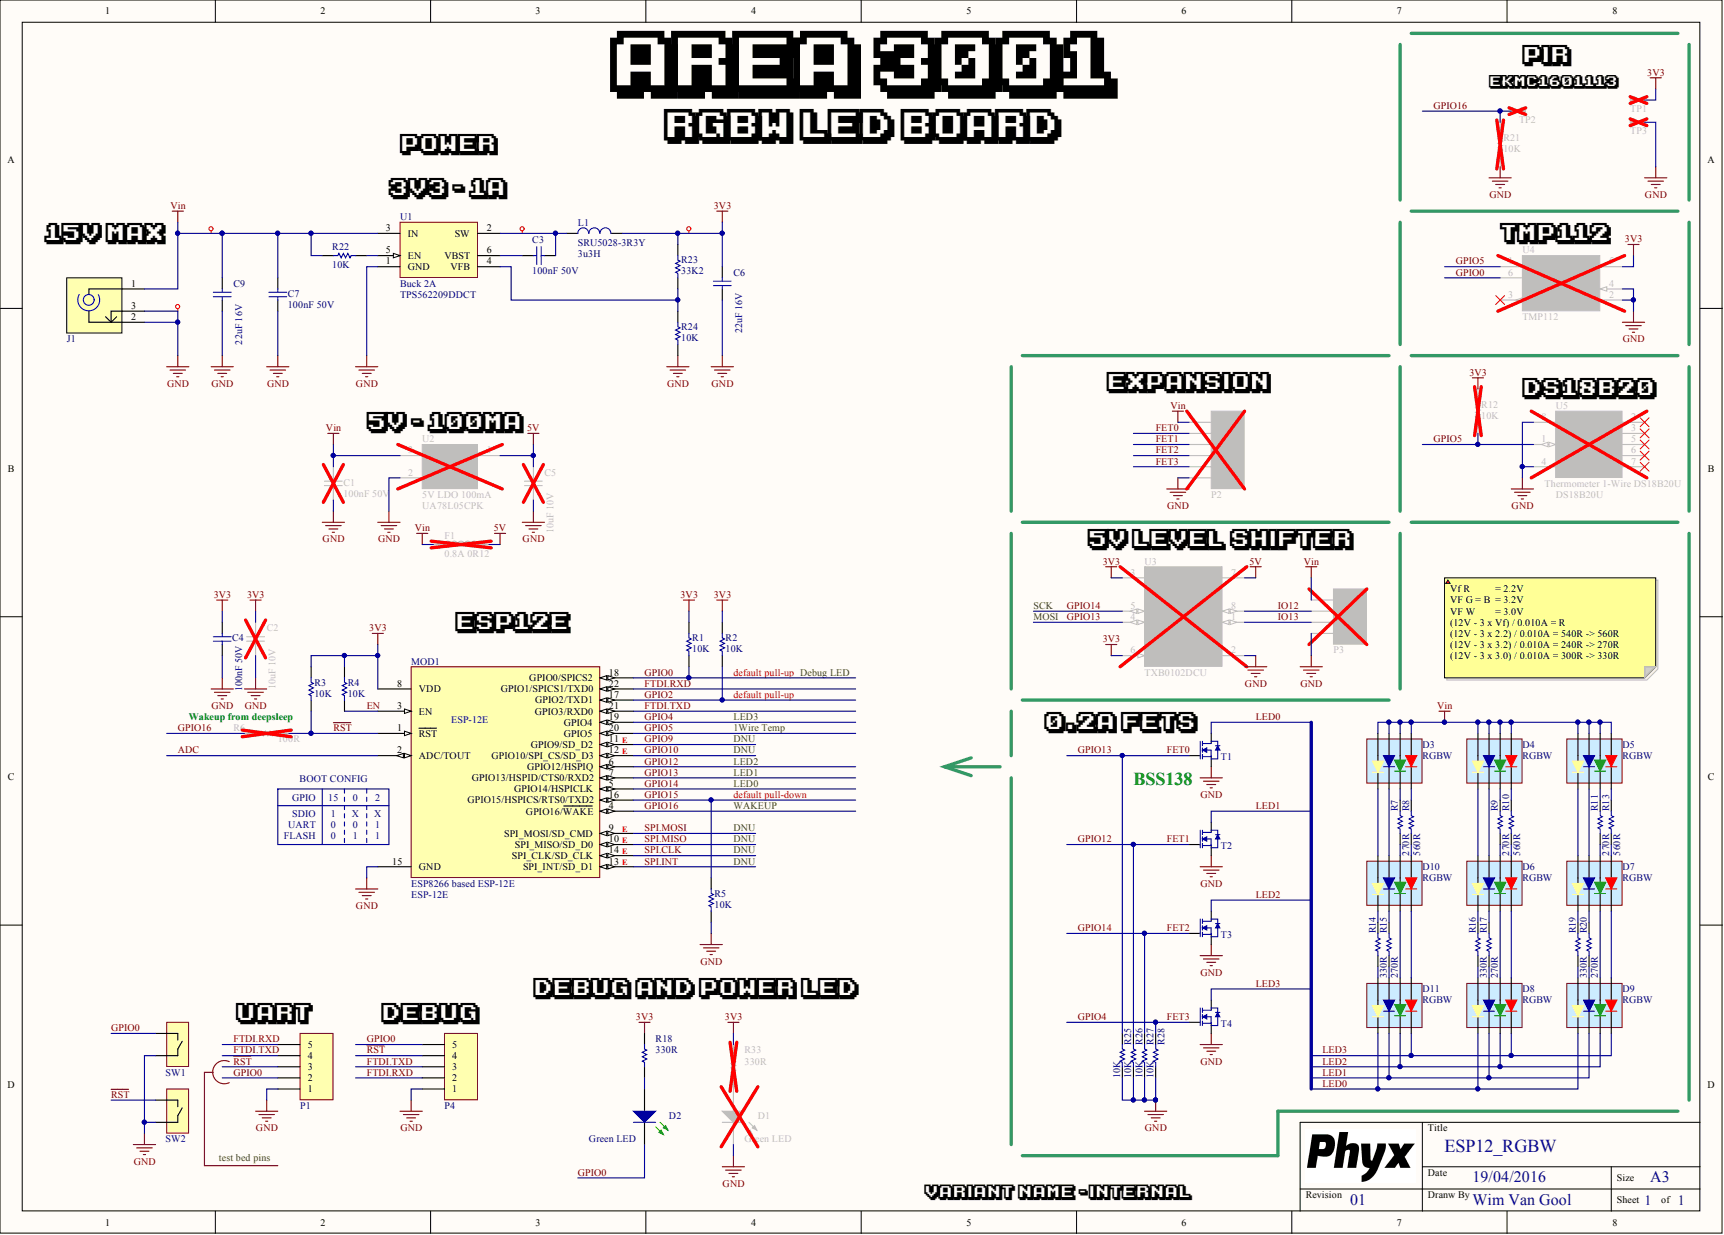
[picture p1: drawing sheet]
# Altium project ESP12_RGBW_01.PrjPcb
PCB_ENGINEER: WimVG; PCB_REV: 01; PCB_TITLE: ESP12_RGBW
1 sheet, 70 parts. Net scope: global (net labels, ports and power ports of the same name join across sheets).
Board file: ESP12_RGBW_01.PcbDoc

## Sheet ESP12_RGBW_01.SchDoc: ESP12_RGBW
size A3; Date: 19/04/2016; DrawnBy: Wim Van Gool; Revision: 01; SheetNumber: 1; SheetTotal: 1; PageSetup: Record=PageOptions¦CenterHorizontal=True¦CenterVertical=True¦PrintScale=0.70¦XCorrection=1.00¦YCorrection=1.00¦PrintKind=1¦BorderSize=5000000¦LeftOffset=0¦BottomOffset=0¦Orientation=2¦PaperLength=1000¦PaperWidth=1000¦Scale=100¦PaperSource=15¦PrintQuality=600¦MediaType=1¦DitherType=10¦PrintScaleMode=1¦PaperKind=A4 (210 x 297 mm)¦PaperIndex=9

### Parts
C1  value 100nF 50V  [C0603_N]  (hidden comment: CAP_CERAMIC)
C2  value 10uF 10V  [C0805_N]  (hidden comment: CAP_CERAMIC)
C3  value 100nF 50V  [C0603_N]  (hidden comment: CAP_CERAMIC)
C4  value 100nF 50V  [C0603_N]  (hidden comment: CAP_CERAMIC)
C5  value 10uF 10V  [C0805_N]  (hidden comment: CAP_CERAMIC)
C6  value 22uF 16V  [C1206_N]  (hidden comment: CAP_CERAMIC)
C7  value 100nF 50V  [C0603_N]  (hidden comment: CAP_CERAMIC)
C9  value 22uF 16V  [C1206_N]  (hidden comment: CAP_CERAMIC)
D1  Green LED  [LED_0805_GR]
D2  Green LED  [LED_0805_GR]
D3  value RGBW  [LED_5050_RGBW_PLCC8]  (hidden comment: 5050 RGBW LED)
D4  value RGBW  [LED_5050_RGBW_PLCC8]  (hidden comment: 5050 RGBW LED)
D5  value RGBW  [LED_5050_RGBW_PLCC8]  (hidden comment: 5050 RGBW LED)
D6  value RGBW  [LED_5050_RGBW_PLCC8]  (hidden comment: 5050 RGBW LED)
D7  value RGBW  [LED_5050_RGBW_PLCC8]  (hidden comment: 5050 RGBW LED)
D8  value RGBW  [LED_5050_RGBW_PLCC8]  (hidden comment: 5050 RGBW LED)
D9  value RGBW  [LED_5050_RGBW_PLCC8]  (hidden comment: 5050 RGBW LED)
D10  value RGBW  [LED_5050_RGBW_PLCC8]  (hidden comment: 5050 RGBW LED)
D11  value RGBW  [LED_5050_RGBW_PLCC8]  (hidden comment: 5050 RGBW LED)
F1  value 0.8A 0R12  [L0805]  (hidden comment: FERRITE)
J1  Socket RA 3.5 with 1.35 barrel  [DC-003]  (value not drawn)
L1  SRU5028-3R3Y  value 3u3H  [BRNS_SRU5028]
MOD1  ESP8266 based ESP-12E  value ESP-12E  [ESP-12E]
P1  Header 5  [HDR1X5]  (value not drawn)
P2  Header 6  [HDR1X6]  (value not drawn)
P3  Header 4  [HDR1X4]  (value not drawn)
P4  Header 1.0mm RA Shrouded 5  [WE_665105131822]  (value not drawn)
R1  value 10K  [R0603_N]  (hidden comment: RESISTOR)
R2  value 10K  [R0603_N]  (hidden comment: RESISTOR)
R3  value 10K  [R0603_N]  (hidden comment: RESISTOR)
R4  value 10K  [R0603_N]  (hidden comment: RESISTOR)
R5  value 10K  [R0603_N]  (hidden comment: RESISTOR)
R6  value 100R  [R0603_N]  (hidden comment: RESISTOR)
R7  value 270R  [R0603_N]  (hidden comment: RESISTOR)
R8  value 560R  [R0603_N]  (hidden comment: RESISTOR)
R9  value 270R  [R0603_N]  (hidden comment: RESISTOR)
R10  value 560R  [R0603_N]  (hidden comment: RESISTOR)
R11  value 270R  [R0603_N]  (hidden comment: RESISTOR)
R12  value 10K  [R0603_N]  (hidden comment: RESISTOR)
R13  value 560R  [R0603_N]  (hidden comment: RESISTOR)
R14  value 330R  [R0603_N]  (hidden comment: RESISTOR)
R15  value 270R  [R0603_N]  (hidden comment: RESISTOR)
R16  value 330R  [R0603_N]  (hidden comment: RESISTOR)
R17  value 270R  [R0603_N]  (hidden comment: RESISTOR)
R18  value 330R  [R0603_N]  (hidden comment: RESISTOR)
R19  value 330R  [R0603_N]  (hidden comment: RESISTOR)
R20  value 270R  [R0603_N]  (hidden comment: RESISTOR)
R21  value 10K  [R0603_N]  (hidden comment: RESISTOR)
R22  value 10K  [R0603_N]  (hidden comment: RESISTOR)
R23  value 33K2  [R0603_N]  (hidden comment: RESISTOR)
R24  value 10K  [R0603_N]  (hidden comment: RESISTOR)
R25  value 10K  [R0603_N]  (hidden comment: RESISTOR)
R26  value 10K  [R0603_N]  (hidden comment: RESISTOR)
R27  value 10K  [R0603_N]  (hidden comment: RESISTOR)
R28  value 10K  [R0603_N]  (hidden comment: RESISTOR)
R33  value 330R  [R0603_N]  (hidden comment: RESISTOR)
SW1  LP SMD tact sw  [CK_KMR4]  (value not drawn)
SW2  LP SMD tact sw  [CK_KMR4]  (value not drawn)
T1  0.2A N-Ch MOSFET Vgs 3.2  [SOT23-3]  (value not drawn)
T2  0.2A N-Ch MOSFET Vgs 3.2  [SOT23-3]  (value not drawn)
T3  0.2A N-Ch MOSFET Vgs 3.2  [SOT23-3]  (value not drawn)
T4  0.2A N-Ch MOSFET Vgs 3.2  [SOT23-3]  (value not drawn)
TP1  TEST_PAD  [TP_0.8mm_0.4mm]  (value not drawn)
TP2  TEST_PAD  [TP_0.8mm_0.4mm]  (value not drawn)
TP3  TEST_PAD  [TP_0.8mm_0.4mm]  (value not drawn)
U1  Buck 2A  value TPS562209DDCT  [TI_DDC_R-PDSO-G6]
U2  5V LDO 100mA  value UA78L05CPK  [TI_PK]
U3  value TXB0102DCU  [TI_DCU_R-PDSO-G8]  (hidden comment: 2-bit Bi Level translator, 15kV ESD)
U4  value TMP112  [TI_DRL_R-PDSO-N6]  (hidden comment: I2C Temp sensor High Accuracy)
U5  Thermometer 1-Wire DS18B20U  value DS18B20U  [MAX_uSOP8]

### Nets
3V3: C2.1 C4.1 C6.1 L1.2 MOD1.8(VDD) R1.1 R2.1 R3.1 R4.1 R12.1 R18.1 R23.1 R33.1 TP1.1 U3.3(VCCA) U3.6(OE) U4.5(Vcc)
5V: C5.1 F1.2 U2.1(OUT) U3.7(VCCB)
GND: C1.2 C2.2 C4.2 C5.2 C6.2 C7.1 C9.2 D1.2(K) J1.2 J1.3 MOD1.15(GND) P1.1 P2.1 P3.1 P4.1 R5.2 R21.2 R24.2 R25.2 R26.2 R27.2 R28.2 SW1.2 SW2.2 T1.2(S) T2.2(S) T3.2(S) T4.2(S) TP3.1 U1.1(GND) U2.2(GND) U3.2(GND) U4.2(GND) U4.4(A0) U5.4(GND) U5.8(VDD)
Vin: C1.1 C7.2 C9.1 D3.1(RA) D3.3(GA) D3.5(BA) D3.7(WA) D4.1(RA) D4.3(GA) D4.5(BA) D4.7(WA) D5.1(RA) D5.3(GA) D5.5(BA) D5.7(WA) F1.1 J1.1 P2.6 P3.4 R22.1 U1.3(IN) U2.3(IN)
ADC: MOD1.2(ADC/TOUT)
EN: MOD1.3(EN) R4.2
FET0: MOD1.7(GPIO13/HSPID/CTS0/RXD2) P2.5 R25.1 T1.1(G) U3.4(A2)  [also labelled GPIO13]
FET1: MOD1.6(GPIO12/HSPIQ) P2.4 R26.1 T2.1(G)  [also labelled GPIO12]
FET2: MOD1.5(GPIO14/HSPICLK) P2.3 R27.1 T3.1(G) U3.5(A1)  [also labelled GPIO14]
FET3: MOD1.19(GPIO4) P2.2 R28.1 T4.1(G)  [also labelled GPIO4]
FTDI.RXD: MOD1.22(GPIO1/SPICS1/TXD0) P1.5 P4.2
FTDI.TXD: MOD1.21(GPIO3/RXD0) P1.4 P4.3
GPIO0: D2.2(K) MOD1.18(GPIO0/SPICS2) P1.2 P4.5 R1.2 SW1.1 U4.6(SDA)
GPIO2: MOD1.17(GPIO2/TXD1) R2.2
GPIO5: MOD1.20(GPIO5) R12.2 U4.1(SCL) U5.1(DQ)
GPIO9: MOD1.11(GPIO9/SD_D2)
GPIO10: MOD1.12(GPIO10/SPI_CS/SD_D3)
GPIO15: MOD1.16(GPIO15/HSPICS/RTS0/TXD2) R5.1
GPIO16: MOD1.4(GPIO16/~{WAKE}) R6.2 R21.1 TP2.1
IO12: P3.3 U3.8(B1)
IO13: P3.2 U3.1(B2)
LED0: D8.8(WC) D9.8(WC) D11.8(WC) T1.3(D)
LED1: D8.6(BC) D9.6(BC) D11.6(BC) T2.3(D)
LED2: D8.4(GC) D9.4(GC) D11.4(GC) T3.3(D)
LED3: D8.2(RC) D9.2(RC) D11.2(RC) T4.3(D)
~{RST}: MOD1.1(~{RST}) P1.3 P4.4 R3.2 R6.1 SW2.1
SPI.CLK: MOD1.14(SPI_CLK/SD_CLK)
SPI.INT: MOD1.13(SPI_INT/SD_D1)
SPI.MISO: MOD1.10(SPI_MISO/SD_D0)
SPI.MOSI: MOD1.9(SPI_MOSI/SD_CMD)
NetC3_1: C3.1 U1.6(VBST)
NetC3_2: C3.2 L1.1 U1.2(SW)
NetD1_1: D1.1(A) R33.2
NetD2_1: D2.1(A) R18.2
NetD3_2: D3.2(RC) R8.1
NetD3_4: D3.4(GC) R7.1
NetD3_6: D3.6(BC) D10.5(BA)
NetD3_8: D3.8(WC) D10.7(WA)
NetD4_2: D4.2(RC) R10.1
NetD4_4: D4.4(GC) R9.1
NetD4_6: D4.6(BC) D6.5(BA)
NetD4_8: D4.8(WC) D6.7(WA)
NetD5_2: D5.2(RC) R13.1
NetD5_4: D5.4(GC) R11.1
NetD5_6: D5.6(BC) D7.5(BA)
NetD5_8: D5.8(WC) D7.7(WA)
NetD6_1: D6.1(RA) R10.2
NetD6_2: D6.2(RC) D8.1(RA)
NetD6_3: D6.3(GA) R9.2
NetD6_4: D6.4(GC) D8.3(GA)
NetD6_6: D6.6(BC) R17.1
NetD6_8: D6.8(WC) R16.1
NetD7_1: D7.1(RA) R13.2
NetD7_2: D7.2(RC) D9.1(RA)
NetD7_3: D7.3(GA) R11.2
NetD7_4: D7.4(GC) D9.3(GA)
NetD7_6: D7.6(BC) R20.1
NetD7_8: D7.8(WC) R19.1
NetD8_5: D8.5(BA) R17.2
NetD8_7: D8.7(WA) R16.2
NetD9_5: D9.5(BA) R20.2
NetD9_7: D9.7(WA) R19.2
NetD10_1: D10.1(RA) R8.2
NetD10_2: D10.2(RC) D11.1(RA)
NetD10_3: D10.3(GA) R7.2
NetD10_4: D10.4(GC) D11.3(GA)
NetD10_6: D10.6(BC) R15.1
NetD10_8: D10.8(WC) R14.1
NetD11_5: D11.5(BA) R15.2
NetD11_7: D11.7(WA) R14.2
NetR22_2: R22.2 U1.5(EN)
NetR23_2: R23.2 R24.1 U1.4(VFB)

Not connected (* = marked no-connect by the designer): U4 3(ALERT)*; U5 2(N.C.)* 3(N.C.)* 5(N.C.)* 6(N.C.)* 7(N.C.)*

### Layout directives
net class POWER: 3V3, GND, NetC3_2, Vin

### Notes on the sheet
- (near TP2) EKMC1601113
- PIR
- AREA 3001
- RGBW LED BOARD
- (near U1) 3V3 - 1A
- POWER
- 15V MAX
- (near U4) TMP112
- (near P2) Expansion
- (near U5) DS18B20
- (near U2) 5V - 100mA
- (near U3) 5V Level shifter
- ESP12E
- SCK
- MOSI
- (near R2) default pull-up
- default pull-up
- Debug LED
- Vf R 	= 2.2V
  VF G = B 	= 3.2V
  VF W 	= 3.0V
  (12V - 3 x Vf) / 0.010A = R
  (12V - 3 x 2.2) / 0.010A = 540R -> 560R
  (12V - 3 x 3.2) / 0.010A = 240R -> 270R
  (12V - 3 x 3.0) / 0.010A = 300R -> 330R
- (near R6) Wakeup from deepsleep
- (near MOD1) E
- DNU
- 1Wire Temp
- LED3
- 0.2A FETs
- GPIO
- SDIO
- 15
- 1
- BOOT CONFIG
- 0
- X
- (near MOD1) 2
- (near MOD1) X
- default pull-down
- WAKEUP
- LED0
- LED1
- LED2
- (near T1) BSS138
- UART
- FLASH
- (near MOD1) 1
- (near R5) DNU
- (near P1) UART
- (near P4) DEBUG
- DEBUG AND POWER LED
- Title
- test bed pins
- Variant name -
- Revision
- Date
- Dranw By
- Size
- A3
- Sheet
- of

## Assembly variants
Internal: not fitted C1 C2 C5 D1 F1 P2 P3 R6 R12 R21 R33 TP1 TP2 TP3 U2 U3 U4 U5
External RGBW: not fitted C1 C5 D3 D4 D5 D6 D7 D8 D9 D10 D11 F1 J1 P1 P3 R6 R7 R8 R9 R10 R11 R13 R14 R15 R16 R17 R19 R20 R21 SW1 SW2 T1 T2 T3 T4 U2 U3 U4
External Digital: not fitted D3 D4 D5 D6 D7 D8 D9 D10 D11 F1 J1 P1 P2 R6 R7 R8 R9 R10 R11 R12 R13 R14 R15 R16 R17 R19 R20 R21 SW1 SW2 T1 T2 T3 T4 U4 U5
Internal_LC: not fitted C1 C2 C5 D1 D2 F1 P1 P2 P3 P4 R6 R12 R18 R21 R33 SW1 SW2 TP1 TP2 TP3 U2 U3 U4 U5
